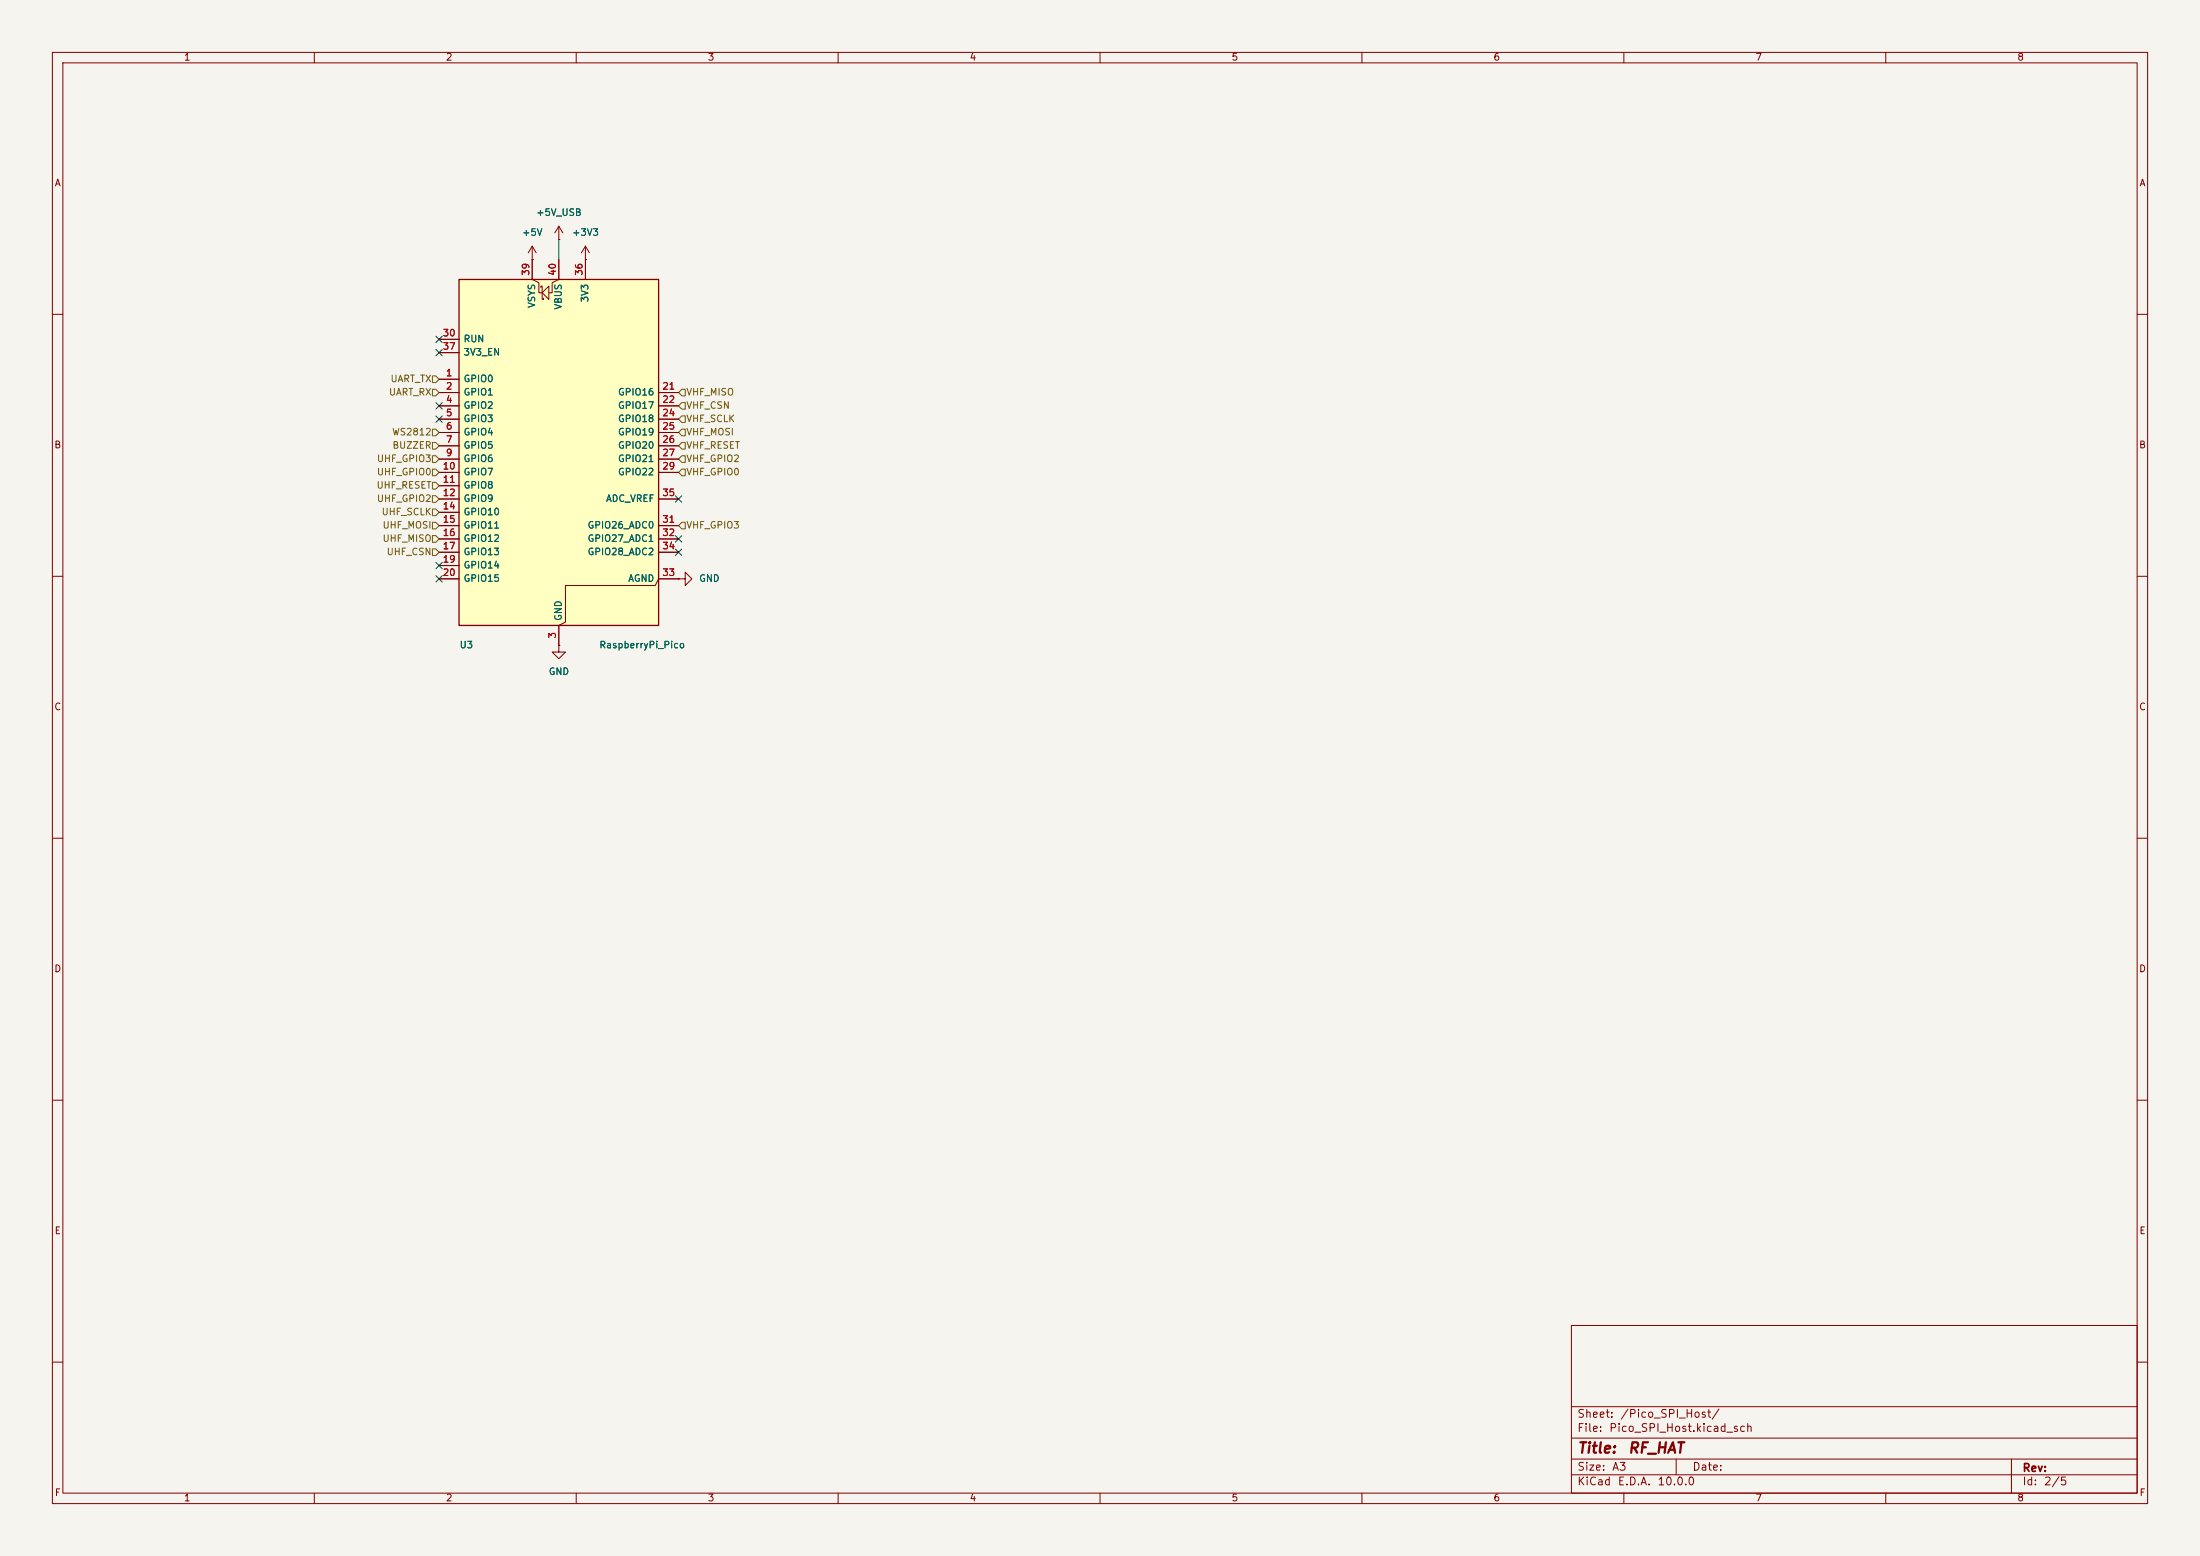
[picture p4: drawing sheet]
<svg xmlns="http://www.w3.org/2000/svg" width="420mm" height="297mm" viewBox="0 0 420 297" stroke-linecap="round" stroke-linejoin="round" font-family="sans-serif">
<path d="M0 0h420v297h-420z" fill="#f5f4ef" stroke="#f5f4ef" stroke-width=".19"/>
<g fill="none" stroke="#840000" stroke-width=".19">
<path d="M10 10h400v277h-400zM12 12h396v273h-396zM60 10v2M110 10v2M160 10v2M210 10v2M260 10v2M310 10v2M360 10v2M10 60h2M408 60h2M10 110h2"/>
<path d="M129.5 110.5h1.3v-1.3l1.3 1.3-1.3 1.3v-1.3M129.5 110.5h.1M408 110h2M10 160h2M408 160h2M10 210h2M408 210h2M300 253h108v32h-108zM10 260h2M300 278.5h108M300 274.5h108M300 268.5h108"/>
<path d="M320 278.5v3M384 278.5v6.5M408 260h2M60 285v2M110 285v2M160 285v2M210 285v2M260 285v2M300 281.5h108M310 285v2M360 285v2"/>
</g>
<path d="M87.6 53.3h38.1v66.1h-38.1z" fill="#ffffc2"/>
<path d="M87.6 53.3h38.1v66.1h-38.1z" fill="none" stroke="#840000" stroke-width=".25"/>
<g fill="none" stroke="#840000" stroke-width=".19">
<path d="M101.6 47v6.3l1.3 .7v1.9h.6M101.6 49.5h.1M101.6 47l-.8 1.3M101.6 47l.8 1.3M103.3 54.9v-.3h.2v2.6h.3v-.3M103.5 55.9l1.3-1.3v2.6zM106.7 49.5v3.8l-1.3 .7v1.9h-.6M106.7 45.7h.1M106.7 43.2v2.5M106.7 43.2l-.8 1.3M106.7 43.2l.7 1.3M111.8 49.5h.1"/>
<path d="M111.8 47v6.3M111.8 47l-.8 1.3M111.8 47l.7 1.3M83.8 72.4h3.8M83.8 74.9h3.8M83.8 77.5h3.8M83.8 64.8h3.8M83.8 67.3h3.8M125.7 74.9h3.8M125.7 77.5h3.8M83.8 80h3.8M83.8 82.6h3.8"/>
<path d="M83.8 85.1h3.8M83.8 87.6h3.8M83.8 90.2h3.8M83.8 92.7h3.8M83.8 95.3h3.8M83.8 97.8h3.8M125.7 80h3.8M125.7 82.6h3.8M125.7 85.1h3.8M125.7 87.6h3.8M125.7 90.2h3.8M125.7 95.3h3.8"/>
<path d="M83.8 100.3h3.8M83.8 102.9h3.8M83.8 105.4h3.8M83.8 108h3.8M83.8 110.5h3.8M125.7 100.3h3.8M125.7 102.9h3.8M125.7 105.4h3.8M129.5 110.5h-3.8l-.6 1.3h-17.2v6.9l-1.2 .7v3.8M129.5 110.5h.1M106.7 123.2v1.3h1.2l-1.2 1.2-1.3-1.2h1.3M106.7 123.2h.1"/>
</g>
<g fill="none" stroke="#725600" stroke-width=".19">
<path d="M82.5 74.3h.7l.6 .6-.6 .7h-.7zM82.5 71.8h.7l.6 .6-.6 .6h-.7zM130.2 76.8h.6v1.3h-.6l-.7-.6zM130.2 79.4h.6v1.2h-.6l-.7-.6zM130.2 74.3h.6v1.3h-.6l-.7-.7zM82.5 89.5h.7l.6 .7-.6 .6h-.7zM82.5 92.1h.7l.6 .6-.6 .6h-.7zM82.5 81.9h.7l.6 .7-.6 .6h-.7zM82.5 84.5h.7l.6 .6-.6 .6h-.7zM82.5 87h.7l.6 .6-.6 .7h-.7zM82.5 94.6h.7l.6 .7-.6 .6h-.7zM82.5 99.7h.7l.6 .6-.6 .7h-.7z"/>
<path d="M82.5 97.2h.7l.6 .6-.6 .6h-.7zM130.2 81.9h.6v1.3h-.6l-.7-.6zM130.2 84.5h.6v1.2h-.6l-.7-.6zM130.2 99.7h.6v1.3h-.6l-.7-.7zM130.2 87h.6v1.3h-.6l-.7-.7zM130.2 89.5h.6v1.3h-.6l-.7-.6zM82.5 102.2h.7l.6 .7-.6 .6h-.7zM82.5 104.8h.7l.6 .6-.6 .6h-.7z"/>
</g>
<path d="M106.7 45.7v3.8" fill="none" stroke="#009600" stroke-width=".19"/>
<g fill="none" stroke="#000084" stroke-width=".19">
<path d="M83.2 79.4l1.2 1.2M83.2 66.7l1.2 1.2M83.2 64.2l1.2 1.2M83.2 76.9l1.2 1.2M84.4 79.4l-1.2 1.2M84.4 66.7l-1.2 1.2M84.4 64.2l-1.2 1.2M84.4 76.9l-1.2 1.2M128.9 94.6l1.2 1.3M130.1 94.6l-1.2 1.3M83.2 107.3l1.2 1.3M83.2 109.9l1.2 1.2"/>
<path d="M84.4 107.3l-1.2 1.3M84.4 109.9l-1.2 1.2M128.9 104.8l1.2 1.2M128.9 102.3l1.2 1.2M130.1 104.8l-1.2 1.2M130.1 102.3l-1.2 1.2"/>
</g>
<g font-size="2" fill="#840000">
<text x="301" y="277.9">Title:</text>
<text x="310.6" y="277.9">RF_HAT</text>
</g>
<g font-size="1.5" fill="#840000">
<text x="301" y="273.7">File:</text>
<text x="301" y="271">Sheet:</text>
<text x="307.1" y="273.7">Pico_SPI_Host.kicad_sch</text>
<text x="309.2" y="271">/Pico_SPI_Host/</text>
<text x="301" y="281.1">Size:</text>
<text x="307.6" y="281.1">A3</text>
<text x="323" y="281.1">Date:</text>
<text x="386" y="281.3">Rev:</text>
<text x="301" y="283.9">KiCad</text>
<text x="308.7" y="283.9">E.D.A.</text>
<text x="316.3" y="283.9">10.0.0</text>
<text x="386" y="283.9">Id:</text>
<text x="390.1" y="283.9">2/5</text>
</g>
<g font-size="1.3" fill="#840000">
<text x="35" y="11.9">1</text>
<text x="85" y="11.9">2</text>
<text x="135" y="11.9">3</text>
<text x="185" y="11.9">4</text>
<text x="235" y="11.9">5</text>
<text x="285" y="11.9">6</text>
<text x="335" y="11.9">7</text>
<text x="385" y="11.9">8</text>
<text x="10.3" y="35.9">A</text>
<text x="408.3" y="35.9">A</text>
<text x="10.3" y="85.9">B</text>
<text x="408.2" y="85.9">B</text>
<text x="10.3" y="135.9">C</text>
<text x="408.2" y="135.9">C</text>
<text x="10.3" y="185.9">D</text>
<text x="408.2" y="185.9">D</text>
<text x="10.3" y="235.9">E</text>
<text x="408.3" y="235.9">E</text>
<text x="10.3" y="285.9">F</text>
<text x="35" y="286.9">1</text>
<text x="85" y="286.9">2</text>
<text x="135" y="286.9">3</text>
<text x="185" y="286.9">4</text>
<text x="235" y="286.9">5</text>
<text x="285" y="286.9">6</text>
<text x="335" y="286.9">7</text>
<text x="385" y="286.9">8</text>
<text x="408.3" y="285.9">F</text>
</g>
<g font-size="1.3" fill="#006464">
<text x="102.3" y="41.5">+5V_USB</text>
<text x="99.6" y="45.3">+5V</text>
<text x="109.1" y="45.3">+3V3</text>
<text x="102.5" y="58.9" transform="rotate(-90 102.5 58.9)">VSYS</text>
<text x="107.5" y="59.2" transform="rotate(-90 107.5 59.2)">VBUS</text>
<text x="112.6" y="57.8" transform="rotate(-90 112.6 57.8)">3V3</text>
<text x="88.4" y="65.6">RUN</text>
<text x="88.4" y="68.2">3V3_EN</text>
<text x="88.4" y="73.3">GPIO0</text>
<text x="88.4" y="75.8">GPIO1</text>
<text x="117.9" y="75.8">GPIO16</text>
<text x="88.4" y="78.3">GPIO2</text>
<text x="88.4" y="80.9">GPIO3</text>
<text x="88.4" y="83.4">GPIO4</text>
<text x="117.9" y="78.3">GPIO17</text>
<text x="117.9" y="80.9">GPIO18</text>
<text x="117.9" y="83.4">GPIO19</text>
<text x="88.4" y="86">GPIO5</text>
<text x="88.4" y="88.5">GPIO6</text>
<text x="117.9" y="86">GPIO20</text>
<text x="117.9" y="88.5">GPIO21</text>
<text x="88.4" y="91">GPIO7</text>
<text x="88.4" y="93.6">GPIO8</text>
<text x="117.9" y="91">GPIO22</text>
<text x="88.4" y="96.1">GPIO9</text>
<text x="88.4" y="98.7">GPIO10</text>
<text x="88.4" y="101.2">GPIO11</text>
<text x="112.1" y="101.2">GPIO26_ADC0</text>
<text x="115.6" y="96.1">ADC_VREF</text>
<text x="88.4" y="103.7">GPIO12</text>
<text x="88.4" y="106.3">GPIO13</text>
<text x="112.1" y="103.7">GPIO27_ADC1</text>
<text x="112.1" y="106.3">GPIO28_ADC2</text>
<text x="88.4" y="108.8">GPIO14</text>
<text x="88.4" y="111.4">GPIO15</text>
<text x="119.8" y="111.4">AGND</text>
<text x="133.4" y="111.4">GND</text>
<text x="107.5" y="118.6" transform="rotate(-90 107.5 118.6)">GND</text>
<text x="87.6" y="124.1">U3</text>
<text x="114.3" y="124.1">RaspberryPi_Pico</text>
<text x="104.6" y="129.1">GND</text>
</g>
<g font-size="1.3" fill="#a90000">
<text x="101.3" y="52.7" transform="rotate(-90 101.3 52.7)">39</text>
<text x="106.4" y="52.7" transform="rotate(-90 106.4 52.7)">40</text>
<text x="111.5" y="52.7" transform="rotate(-90 111.5 52.7)">36</text>
<text x="84.4" y="64.5">30</text>
<text x="84.4" y="67.1">37</text>
<text x="85" y="72.1">1</text>
<text x="85" y="74.7">2</text>
<text x="85" y="77.2">4</text>
<text x="126.3" y="74.7">21</text>
<text x="126.3" y="77.2">22</text>
<text x="85" y="79.8">5</text>
<text x="85" y="82.3">6</text>
<text x="126.3" y="79.8">24</text>
<text x="126.3" y="82.3">25</text>
<text x="84.4" y="89.9">10</text>
<text x="85" y="84.8">7</text>
<text x="85" y="87.4">9</text>
<text x="126.3" y="84.8">26</text>
<text x="126.3" y="87.4">27</text>
<text x="126.3" y="89.9">29</text>
<text x="84.4" y="92.5">11</text>
<text x="84.4" y="95">12</text>
<text x="126.3" y="95">35</text>
<text x="84.4" y="97.5">14</text>
<text x="84.4" y="100.1">15</text>
<text x="126.3" y="100.1">31</text>
<text x="84.4" y="102.6">16</text>
<text x="84.4" y="105.2">17</text>
<text x="84.4" y="107.7">19</text>
<text x="126.3" y="102.6">32</text>
<text x="126.3" y="105.2">34</text>
<text x="84.4" y="110.2">20</text>
<text x="126.3" y="110.2">33</text>
<text x="106.4" y="122" transform="rotate(-90 106.4 122)">3</text>
</g>
<g font-size="1.3" fill="#725600">
<text x="74.1" y="75.8">UART_RX</text>
<text x="74.4" y="73.3">UART_TX</text>
<text x="130.9" y="75.8">VHF_MISO</text>
<text x="74.7" y="83.4">WS2812</text>
<text x="130.9" y="83.4">VHF_MOSI</text>
<text x="130.9" y="78.3">VHF_CSN</text>
<text x="130.9" y="80.9">VHF_SCLK</text>
<text x="71.8" y="88.5">UHF_GPIO3</text>
<text x="74.8" y="86">BUZZER</text>
<text x="130.9" y="86">VHF_RESET</text>
<text x="130.9" y="88.5">VHF_GPIO2</text>
<text x="71.8" y="93.6">UHF_RESET</text>
<text x="71.8" y="91">UHF_GPIO0</text>
<text x="130.9" y="91">VHF_GPIO0</text>
<text x="71.8" y="96.1">UHF_GPIO2</text>
<text x="72.8" y="98.7">UHF_SCLK</text>
<text x="72.9" y="101.2">UHF_MOSI</text>
<text x="130.9" y="101.2">VHF_GPIO3</text>
<text x="72.9" y="103.7">UHF_MISO</text>
<text x="73.7" y="106.3">UHF_CSN</text>
</g>
</svg>
